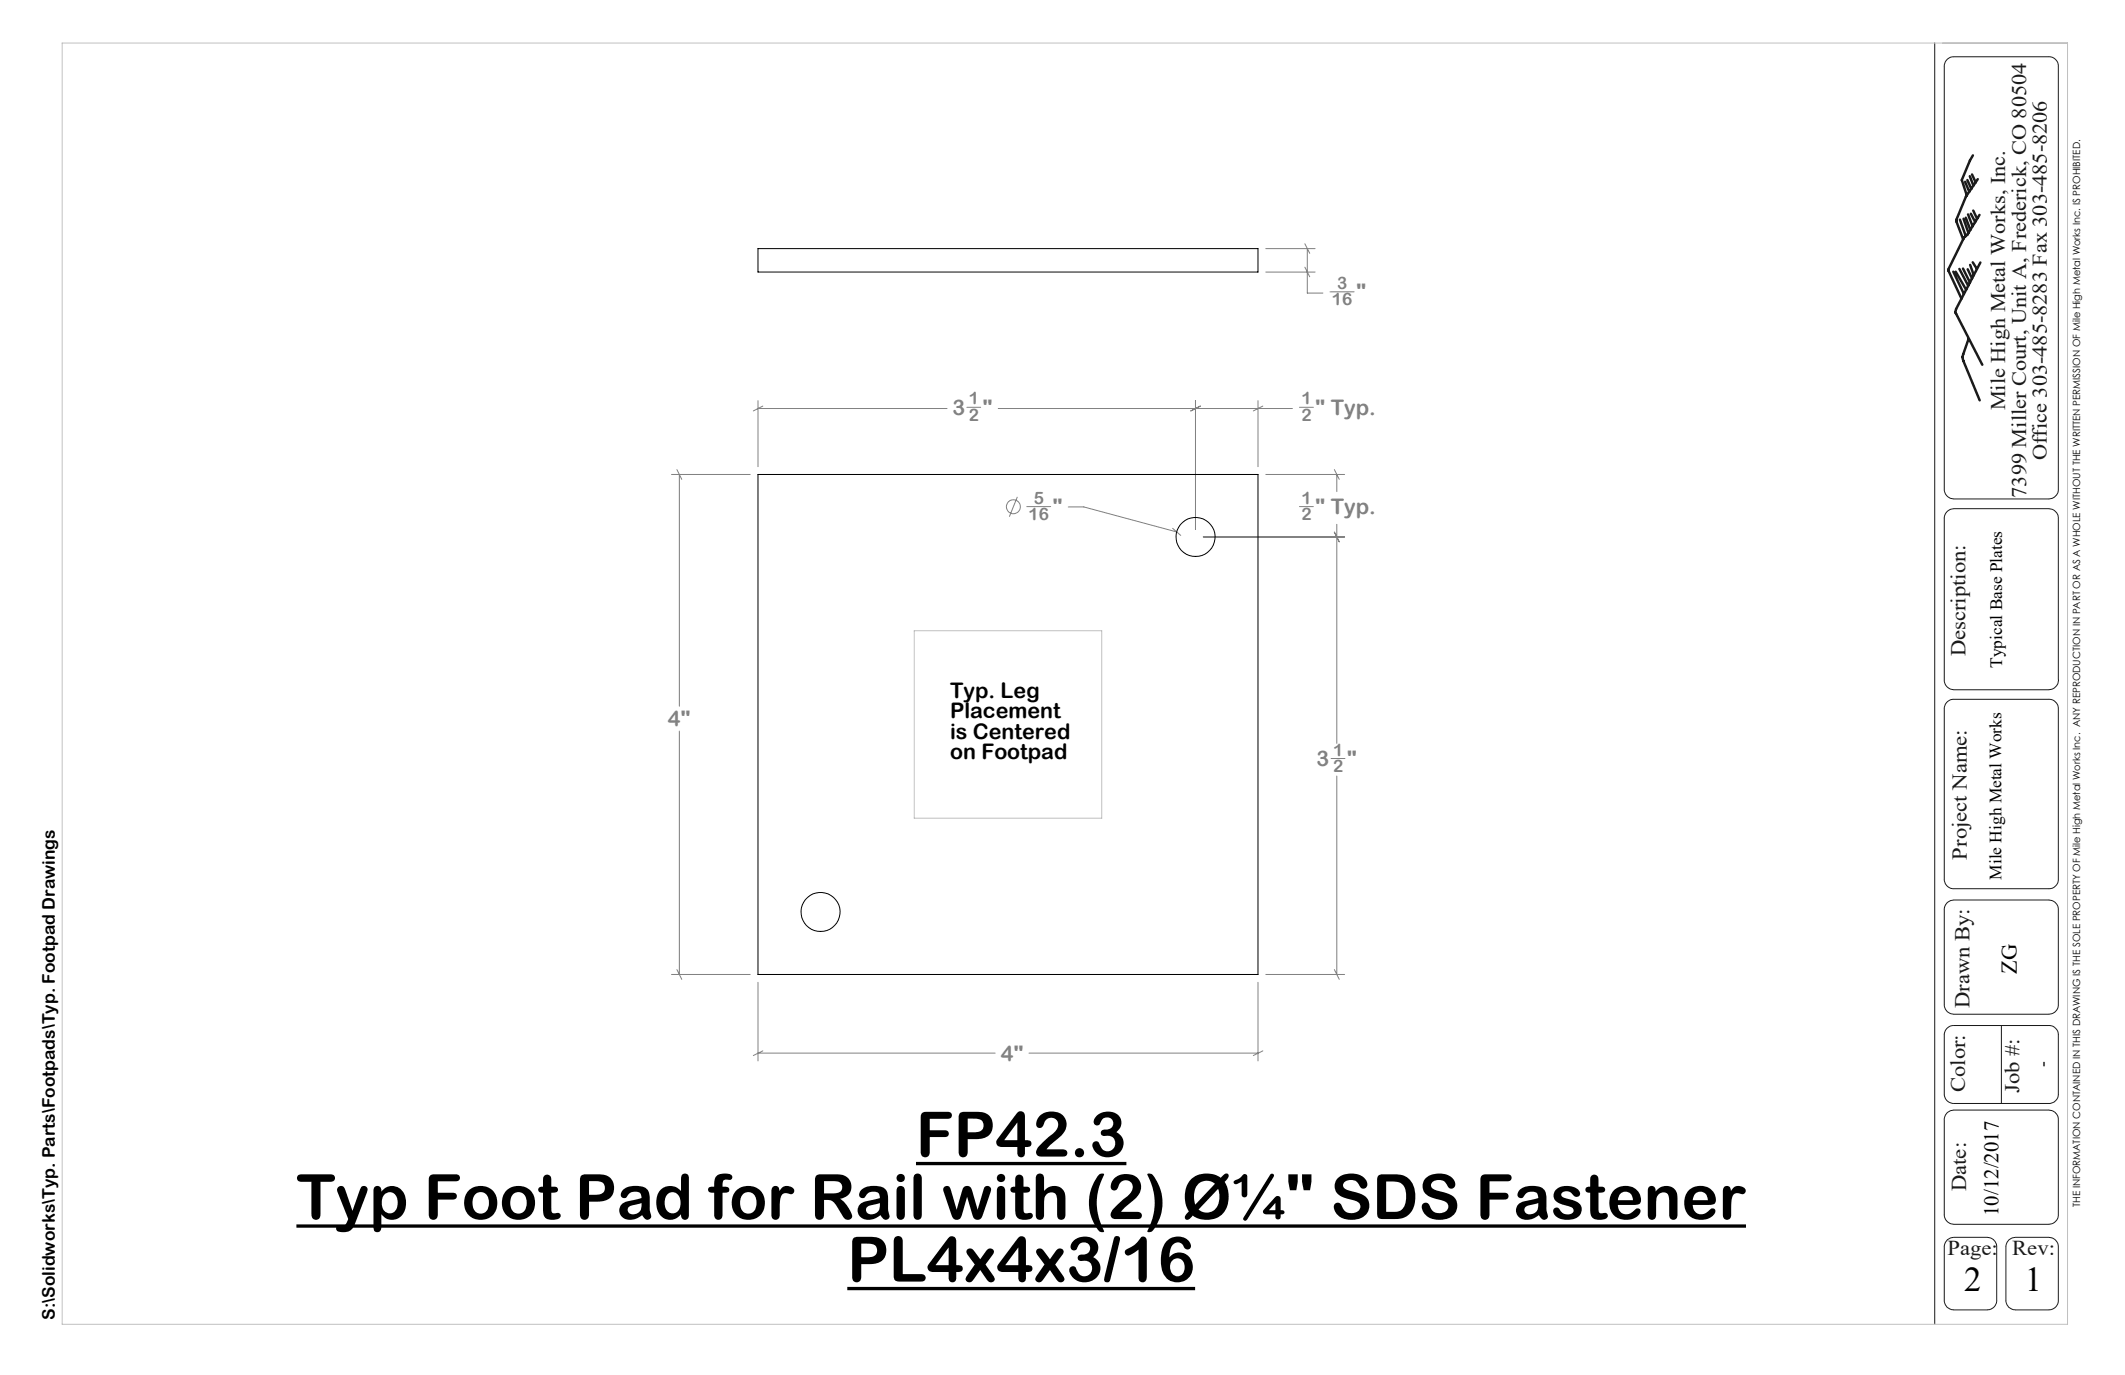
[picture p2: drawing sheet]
<svg xmlns="http://www.w3.org/2000/svg" width="432mm" height="279mm" viewBox="0 0 432 279" stroke-linecap="round" stroke-linejoin="round" font-family="sans-serif">
<g fill="none" stroke="#808080" stroke-width=".2">
<path d="M257.2 55.3h10M257.2 50.5h10M265.1 54.3l1 1.9M265.1 49.5l1 2M265.6 50.5v9h3.2M270.3 59.3h4.9M136.5 96.4h15.9M137.5 95.4l1 2M138 96.4v47.1M154 81.4v13.4M154 83h38.4M155 82.5l-1.9 1"/>
<path d="M196.5 82.8h2.8M202.8 83h59.8M242.9 81.4v26.1M243.9 82.5l-1.9 1M255.6 81.4v13.4M256.6 82.5l-1.9 1M257.2 96.4h16M264.1 82.8h2.8M271.1 95.4l1 2M271.6 96.4v3.5M206.7 101l-1.6 4M208.6 102.9h4.9"/>
<path d="M217.1 103h3.1l18.9 5.1M238.3 107.4l1.6 1.4M244.5 109.1h28.7M264.1 102.9h2.8M271.1 108.1l1 2M271.6 106.5v44.6M138 148.6v49.4M270.5 154.1h2.8M271.6 157.7v40.3M136.5 198h15.9M137.5 197l1 2M154 199.6v16"/>
<path d="M255.6 199.6v16M257.2 198h16M271.1 197l1 2M154 214h48.2M155 213.5l-1.9 1M209.1 214h46.5M256.6 213.5l-1.9 1"/>
<circle cx="205.9" cy="103" r="1.42"/>
</g>
<path d="M186.1 236.4h42.8M60.2 249.1h294.6M172.2 261.8h70.6" fill="none" stroke="#000" stroke-width=".67" stroke-linecap="butt"/>
<path d="M393.1 8.7v260.3M395.7 12l.5-.3 .6-.2h19.5a1.92 1.92 0 0 1 2 2v85.9a1.98 1.98 0 0 1-2 2h-19.3a1.99 1.99 0 0 1-1.9-2v-85.9a1.97 1.97 0 0 1 .6-1.5zM395.7 103.9l.5-.4 .8-.1h19.3a1.99 1.99 0 0 1 2 1.9v32.7a1.99 1.99 0 0 1-2 2.2h-19.3a1.99 1.99 0 0 1-1.9-2v-32.9a1.98 1.98 0 0 1 .6-1.4zM395.6 142.7a1.8 1.8 0 0 1 1.4-.6h19.3a1.92 1.92 0 0 1 2 1.9v34.6a1.92 1.92 0 0 1-2 2h-19.3a1.92 1.92 0 0 1-1.9-2v-34.8zM395.7 183.4l.7-.4 .6-.1h19.3a1.92 1.92 0 0 1 2 1.9v19.4a1.98 1.98 0 0 1-2 1.9h-19.3a1.92 1.92 0 0 1-1.9-1.9v-19.6l.2-.7zM395.6 209a1.8 1.8 0 0 1 1.4-.6h19.3a1.92 1.92 0 0 1 2 1.9v12a1.92 1.92 0 0 1-2 1.9h-19.5a1.94 1.94 0 0 1-1.7-1.9v-12.2zM406.7 208.4v15.8M395.7 226.1l.7-.4 .6-.1h19.3a1.92 1.92 0 0 1 2 1.9v19.3a1.98 1.98 0 0 1-2 2h-19.3a1.99 1.99 0 0 1-1.9-2v-19.5l.2-.7zM395.7 251.9l.7-.4 .6-.1h6.8a1.92 1.92 0 0 1 1.9 2v11a1.94 1.94 0 0 1-1.9 1.8l-7-.1a1.87 1.87 0 0 1-1.7-1.9v-11l.2-.8zM408.2 251.9l.7-.4 .6-.1h6.8a1.92 1.92 0 0 1 2 2v10.8a1.92 1.92 0 0 1-2 2l-7-.1a1.87 1.87 0 0 1-1.7-1.9v-11l.2-.8z" fill="none" stroke="#191924" stroke-width=".2"/>
<g fill="none" stroke="#191924" stroke-width=".5">
<path d="M399.3 36.9l.9 2.1M399.8 36.6l.8 1.8M400.3 35.8l.7 1.9M400.7 35.5l.8 1.6M400.9 31.6l-.6 1-1.7 4 1.1 3.1M401.9 36.4l-2.4 3.5-2 4.7v.4l1.4 3.6M396.9 55.2l2.2 4.5M397.4 55.2l2.1 3.7M398.1 54.6l1.8 3.5M398.3 44.6l1.2 3.4M398.9 54.6l1.4 2.8M399 44.4l1 2.9"/>
<path d="M399.5 44.2l.9 2.5M399.8 54.7l.9 1.9M399.9 43.6l.9 2.4M400.3 53.8l.8 2.1M400.5 43.4l.9 1.7M400.9 53.3l.8 1.3M401 42.8l.7 1.6M402.2 43.7l-2.4 4-.7 .6-3.2 6.5 2.7 5.9M402.4 53.3l-4.9 9.5-.2 .7 5.5 10.6M400 68.9l-1.3 3.7 3.6 8.8"/>
</g>
<path d="M12.6 8.7h407.5v260.4h-407.5zM185.8 128.2h38.1v38.1h-38.1z" fill="none" stroke="#c0c0c0" stroke-width=".2"/>
<g fill="none" stroke="#000" stroke-width=".2">
<path d="M154 50.5h101.6v4.8h-101.6zM154 96.4h101.6v101.6h-101.6z"/>
<circle cx="242.9" cy="109.1" r="4"/>
<circle cx="166.7" cy="185.3" r="4"/>
</g>
<g font-size="12.7">
<text x="186.1" y="235">FP42.3</text>
<text x="60.2" y="247.7">Typ Foot Pad for Rail with (2) Ø¼&quot; SDS Fastener</text>
<text x="172.2" y="260.4">PL4x4x3/16</text>
</g>
<g font-size="7.1">
<text x="399.1" y="262.4">2</text>
<text x="411.5" y="262.4">1</text>
</g>
<text font-size="4.6" x="409.8" y="197.9" transform="rotate(-90 409.8 197.9)">ZG</text>
<g font-size="4.4" fill="#808080">
<text x="275.5" y="60.8">&quot;</text>
<text x="193.5" y="84.3">3</text>
<text x="199.7" y="84.3">&quot;</text>
<text x="267.2" y="84.3">&quot; Typ.</text>
<text x="213.9" y="104.5">&quot;</text>
<text x="267.2" y="104.5">&quot; Typ.</text>
<text x="135.7" y="147.6">4&quot;</text>
<text x="267.5" y="155.7">3</text>
<text x="273.7" y="155.7">&quot;</text>
<text x="203.3" y="215.5">4&quot;</text>
</g>
<g font-size="4.4">
<text x="193.1" y="141.8">Typ. Leg</text>
<text x="193.1" y="146">Placement</text>
<text x="193.1" y="150.1">is Centered</text>
<text x="193.1" y="154.3">on Footpad</text>
</g>
<g font-size="4.3" fill="#191924">
<text x="399.4" y="133.4" transform="rotate(-90 399.4 133.4)">Description:</text>
<text x="399.7" y="174.7" transform="rotate(-90 399.7 174.7)">Project Name:</text>
<text x="400.2" y="204.9" transform="rotate(-90 400.2 204.9)">Drawn By:</text>
<text x="399.3" y="221.9" transform="rotate(-90 399.3 221.9)">Color:</text>
<text x="410.4" y="222.1" transform="rotate(-90 410.4 222.1)">Job #:</text>
<text x="399.5" y="242.1" transform="rotate(-90 399.5 242.1)">Date:</text>
<text x="395.8" y="254.9">Page:</text>
<text x="408.9" y="254.9">Rev:</text>
</g>
<g font-size="4.2" fill="#191924">
<text x="407.5" y="83.4" transform="rotate(-90 407.5 83.4)">Mile High Metal Works, Inc.</text>
<text x="415.9" y="93.5" transform="rotate(-90 415.9 93.5)">Office 303-485-8283 Fax 303-485-8206</text>
<text x="411.7" y="101.1" transform="rotate(-90 411.7 101.1)">7399 Miller Court, Unit A, Frederick, CO 80504</text>
</g>
<text font-size="4.2" x="406.1" y="247.1" transform="rotate(-90 406.1 247.1)">10/12/2017</text>
<g font-size="3.5" fill="#808080">
<text x="271.7" y="58.7">3</text>
<text x="270.7" y="62.1">16</text>
<text x="196.9" y="82.2">1</text>
<text x="264.4" y="82.2">1</text>
<text x="196.9" y="85.5">2</text>
<text x="264.4" y="85.5">2</text>
<text x="209" y="105.7">16</text>
<text x="210" y="102.4">5</text>
<text x="264.4" y="102.4">1</text>
<text x="264.4" y="105.7">2</text>
<text x="270.9" y="153.6">1</text>
<text x="270.9" y="156.9">2</text>
</g>
<g font-size="3.5">
<text x="406.8" y="135.7" transform="rotate(-90 406.8 135.7)">Typical Base Plates</text>
<text x="406.7" y="178.8" transform="rotate(-90 406.7 178.8)">Mile High Metal Works</text>
<text x="416.2" y="216.9" transform="rotate(-90 416.2 216.9)">-</text>
<text x="11.1" y="268.2" transform="rotate(-90 11.1 268.2)">S:\Solidworks\Typ. Parts\Footpads\Typ. Footpad Drawings</text>
</g>
<text font-size="2" x="422.7" y="245.3" transform="rotate(-90 422.7 245.3)">THE INFORMATION CONTAINED IN THIS DRAWING IS THE SOLE PROPERTY OF Mile High Metal Works Inc. ANY REPRODUCTION IN PART OR AS A WHOLE WITHOUT THE WRITTEN PERMISSION OF Mile High Metal Works Inc. IS PROHIBITED.</text>
</svg>
